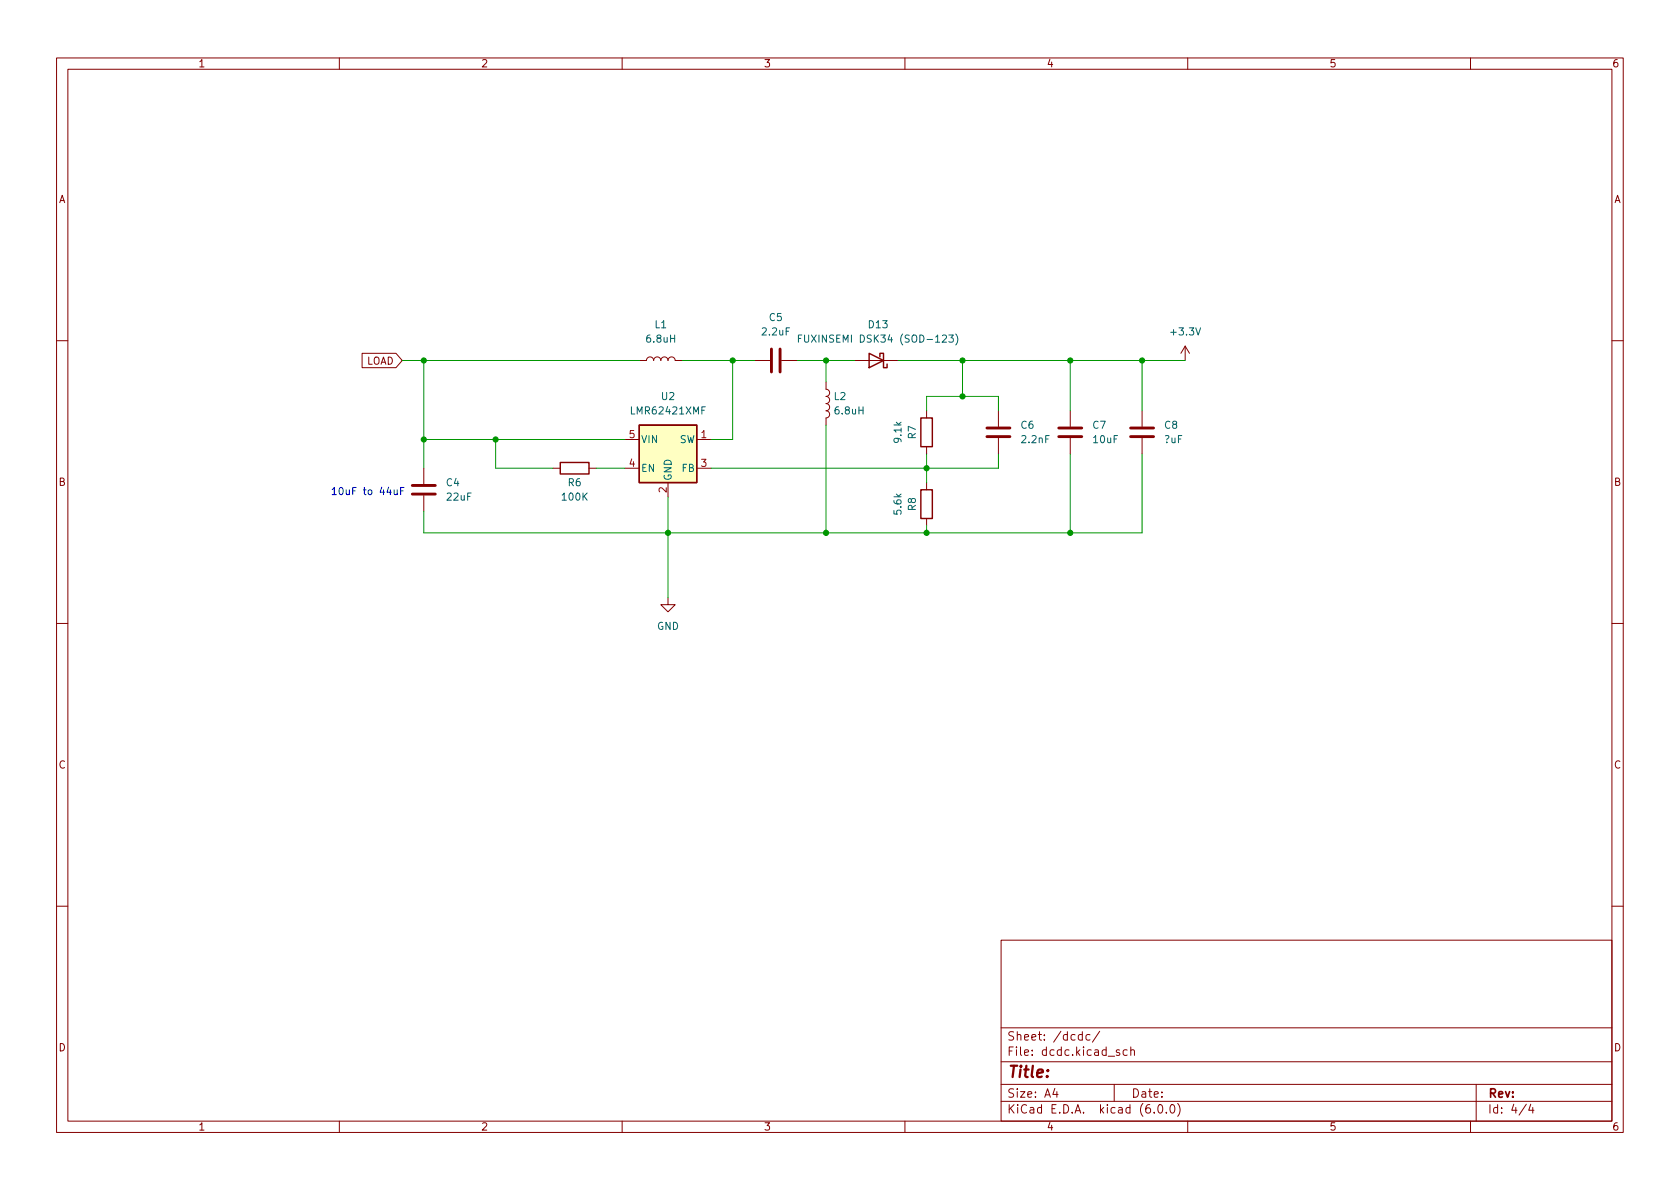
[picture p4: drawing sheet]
<svg xmlns="http://www.w3.org/2000/svg" width="297mm" height="210mm" viewBox="0 0 297 210" stroke-linecap="round" stroke-linejoin="round" font-family="sans-serif">
<g fill="none" stroke="#840000" stroke-width=".18">
<path d="M10 10.2h277v190.1h-277zM12 12.2h273v186.1h-273zM60 10.2v2M110 10.2v2M160 10.2v2M210 10.2v2M260 10.2v2M10 60.2h2M64 62.5h6l1.1 1.2-1.1 1.3h-6zM110.5 77.7h2.5M113 63.7h1.3a.64 .64 0 0 1 .6-.6 .64 .64 0 0 1 .7 .6 .64 .64 0 0 1 .6-.6 .64 .64 0 0 1 .6 .6 .64 .64 0 0 1 .7-.6 .64 .64 0 0 1 .6 .6 .64 .64 0 0 1 .6-.6 .64 .64 0 0 1 .7 .6h1.2M123.2 77.7h2.5"/>
<path d="M133.3 63.7h2.8M138.2 63.7h2.8M146 67.6l.1 1.2a.64 .64 0 0 1 .6 .7 .64 .64 0 0 1-.6 .6 .64 .64 0 0 1 .6 .6 .64 .64 0 0 1-.6 .7 .64 .64 0 0 1 .6 .6 .64 .64 0 0 1-.6 .6 .64 .64 0 0 1 .6 .7 .64 .64 0 0 1-.6 .6l-.1 1.3M151.1 63.7h7.6M163.8 72.6v1.3M163.8 79v1.3M176.5 72.6v2.8M176.5 77.5v2.8M189.2 72.6v2.8M189.2 77.5v2.8M201.9 72.6v2.8M201.9 77.5v2.8"/>
<path d="M209.5 61.2l-.7 1.3M209.5 61.2v2.5M209.5 61.2l.8 1.3M285 60.2h2M74.9 82.8v2.8M74.9 87.6v2.8M97.8 82.8h1.3M104.1 82.8h1.3M110.5 82.8h2.5M118.1 85.3v2.6M123.2 82.8h2.5M163.8 85.3v1.3"/>
<path d="M163.8 91.7v1.3M10 110.2h2M118.1 105.7v1.2h1.3l-1.3 1.3-1.3-1.3h1.3M285 110.2h2M10 160.2h2M177 166.3h108v32h-108zM285 160.2h2M60 198.3v2M110 198.3v2M160 198.3v2M177 194.8h108M177 191.8h108"/>
<path d="M177 187.8h108M177 181.8h108M186.5 192.5l-.4 1h1M186.9 193v1M191.4 183l-.5-.1-.3 .3v.4l.2 .3h.6M191.4 182.4v1.5M192.7 183l-.4-.1-.3 .3v.4l.1 .3h.6M194.4 182.4l-1.3 1.9M197 191.8v3M197.9 185.7l-.3-.1-.2 .2v.3l.5 .1v.4h-.5M199.3 185.7l-.4-.1-.3 .3v.4l.1 .3h.6M199.9 185.8l.2-.2 .4 .1 .1 .9"/>
<path d="M199.9 185.1v1.5M204.1 196.7v.1M204.9 195.4l.2-.1a.81 .81 0 0 1 .6 .7 .81 .81 0 0 1-.3 .8h-.2a.81 .81 0 0 1-.6-.6 .81 .81 0 0 1 .3-.8zM206.2 196.7v.1M207.1 195.4l.1-.1a.81 .81 0 0 1 .6 .7 .81 .81 0 0 1-.3 .8h-.1a.81 .81 0 0 1-.6-.6 .81 .81 0 0 1 .3-.8zM208.2 195.1a1.72 1.72 0 0 1 0 2.3M210 198.3v2M260 198.3v2M261 191.8v6.5M269.9 195.3l-1.3 1.9M270.6 195.3l-.3 1h.9M271 195.8v1"/>
</g>
<path d="M113 75.2h10.2v10.1h-10.2z" fill="#ffffc2" stroke="#ffffc2" stroke-width=".18"/>
<path d="M113 75.2h10.2v10.1h-10.2zM153.7 62.5l2.5 1.2-2.5 1.3zM155.6 63.1v-.6h.6v2.5h.6v-.6M162.8 73.9h2v5.1h-2zM99.1 81.8h5v2h-5zM162.8 86.6h2v5.1h-2z" fill="none" stroke="#840000" stroke-width=".25"/>
<path d="M136.4 61.7v4.1M137.9 61.7v4.1M174.5 77.2h4.1M174.5 75.7h4.1M187.2 77.2h4.1M187.2 75.7h4.1M199.9 77.2h4.1M199.9 75.7h4.1M72.9 87.4h4.1M72.9 85.8h4.1" fill="none" stroke="#840000" stroke-width=".51"/>
<path d="M141.2 59.8h.4M141.8 59.2h-.6v1.3M142.3 59.2v1.1l.2 .2h.2l.3-.2v-1.1M167.8 59.2h.8l-.5 .5 .4 .1v.6l-.2 .1-.5-.1M169 59.1a1.46 1.46 0 0 1 0 1.9" fill="none" stroke="#006464" stroke-width=".18"/>
<path d="M69.7 86.6v.8l.3 .1 .2-.2M70.2 86.6v.9M70.8 86.8h.5M71.4 86.2h-.6v1.3" fill="none" stroke="#0000c2" stroke-width=".18"/>
<g fill="none" stroke="#009600" stroke-width=".18">
<path d="M71.1 63.7h41.9M74.9 77.7h35.6M74.9 63.7v19.1M87.6 77.7v5.1h10.2M120.6 63.7h12.7M129.5 63.7v14h-3.8M141 63.7h10.1M146 63.7v3.9M146 75.2v19M158.7 63.7h50.8M163.8 72.6v-2.5h12.7v2.5M170.2 63.7v6.4"/>
<path d="M189.2 63.7v8.9M201.9 63.7v8.9M105.4 82.8h5.1M118.1 87.9v17.8M163.8 80.3v5M163.8 93v1.2M176.5 80.3v2.5h-50.8M189.2 80.3v13.9M201.9 80.3v13.9h-127v-3.8"/>
</g>
<g fill="#009600" stroke="#009600" stroke-width=".18">
<circle cx="74.9" cy="63.7" r=".46"/>
<circle cx="74.9" cy="77.7" r=".46"/>
<circle cx="146" cy="63.7" r=".46"/>
<circle cx="129.5" cy="63.7" r=".46"/>
<circle cx="118.1" cy="94.2" r=".46"/>
<circle cx="87.6" cy="77.7" r=".46"/>
<circle cx="189.2" cy="63.7" r=".46"/>
<circle cx="201.9" cy="63.7" r=".46"/>
<circle cx="170.2" cy="63.7" r=".46"/>
<circle cx="146" cy="94.2" r=".46"/>
<circle cx="163.8" cy="94.2" r=".46"/>
<circle cx="163.8" cy="82.8" r=".46"/>
<circle cx="170.2" cy="70.1" r=".46"/>
<circle cx="189.2" cy="94.2" r=".46"/>
</g>
<text font-size="2.8" fill="#840000" x="178" y="190.6">Title:</text>
<g font-size="2.1" fill="#840000">
<text x="178" y="184">Sheet: /dcdc/</text>
<text x="178" y="186.7">File: dcdc.kicad_sch</text>
<text x="178" y="196.9">KiCad E.D.A. kicad (6.0.0)</text>
<text x="178" y="194.1">Size: A4</text>
<text x="200" y="194.1">Date:</text>
<text x="263" y="194.1">Rev:</text>
<text x="263" y="196.9">Id: 4/4</text>
</g>
<g font-size="1.8" fill="#840000">
<text x="35" y="11.9">1</text>
<text x="85" y="11.9">2</text>
<text x="135" y="11.9">3</text>
<text x="185" y="11.9">4</text>
<text x="235" y="11.9">5</text>
<text x="285" y="11.9">6</text>
<text x="10.3" y="35.9">A</text>
<text x="285.3" y="35.9">A</text>
<text x="64.7" y="64.5">LOAD</text>
<text x="10.3" y="85.9">B</text>
<text x="285.3" y="85.9">B</text>
<text x="10.3" y="135.9">C</text>
<text x="285.3" y="135.9">C</text>
<text x="10.3" y="185.9">D</text>
<text x="285.3" y="185.9">D</text>
<text x="35" y="199.9">1</text>
<text x="85" y="199.9">2</text>
<text x="135" y="199.9">3</text>
<text x="185" y="199.9">4</text>
<text x="235" y="199.9">5</text>
<text x="285" y="199.9">6</text>
</g>
<g font-size="1.8" fill="#006464">
<text x="115.8" y="58">L1</text>
<text x="134.9" y="59.3">2.2uF</text>
<text x="136" y="56.8">C5</text>
<text x="153.6" y="58">D13</text>
<text x="207.2" y="59.3">+3.3V</text>
<text x="114.4" y="60.6">6.8uH</text>
<text x="142.8" y="60.6">FUXINSEMI DSK34 (SOD-123)</text>
<text x="117" y="70.7">U2</text>
<text x="147.5" y="70.7">L2</text>
<text x="111.9" y="73.3">LMR62421XMF</text>
<text x="147.7" y="73.3">6.8uH</text>
<text x="161.9" y="77.6" transform="rotate(-90 161.9 77.6)">R7</text>
<text x="180.5" y="75.8">C6</text>
<text x="193.2" y="75.8">C7</text>
<text x="205.9" y="75.8">C8</text>
<text x="113.3" y="83.4">EN</text>
<text x="113.3" y="78.4">VIN</text>
<text x="120.1" y="78.4">SW</text>
<text x="120.6" y="83.4">FB</text>
<text x="159.4" y="78.2" transform="rotate(-90 159.4 78.2)">9.1k</text>
<text x="180.7" y="78.4">2.2nF</text>
<text x="193.4" y="78.4">10uF</text>
<text x="205.9" y="78.4">?uF</text>
<text x="78.9" y="86">C4</text>
<text x="79.1" y="88.5">22uF</text>
<text x="99.5" y="88.5">100K</text>
<text x="100.5" y="86">R6</text>
<text x="118.7" y="85.1" transform="rotate(-90 118.7 85.1)">GND</text>
<text x="159.4" y="90.9" transform="rotate(-90 159.4 90.9)">5.6k</text>
<text x="161.9" y="90.3" transform="rotate(-90 161.9 90.3)">R8</text>
<text x="116.1" y="111.4">GND</text>
</g>
<g font-size="1.8" fill="#a90000">
<text x="111.3" y="77.5">5</text>
<text x="124" y="77.5">1</text>
<text x="111.3" y="82.5">4</text>
<text x="124" y="82.5">3</text>
<text x="117.9" y="87.1" transform="rotate(-90 117.9 87.1)">2</text>
</g>
<text font-size="1.8" fill="#0000c2" x="58.4" y="87.5">10uF to 44uF</text>
</svg>
